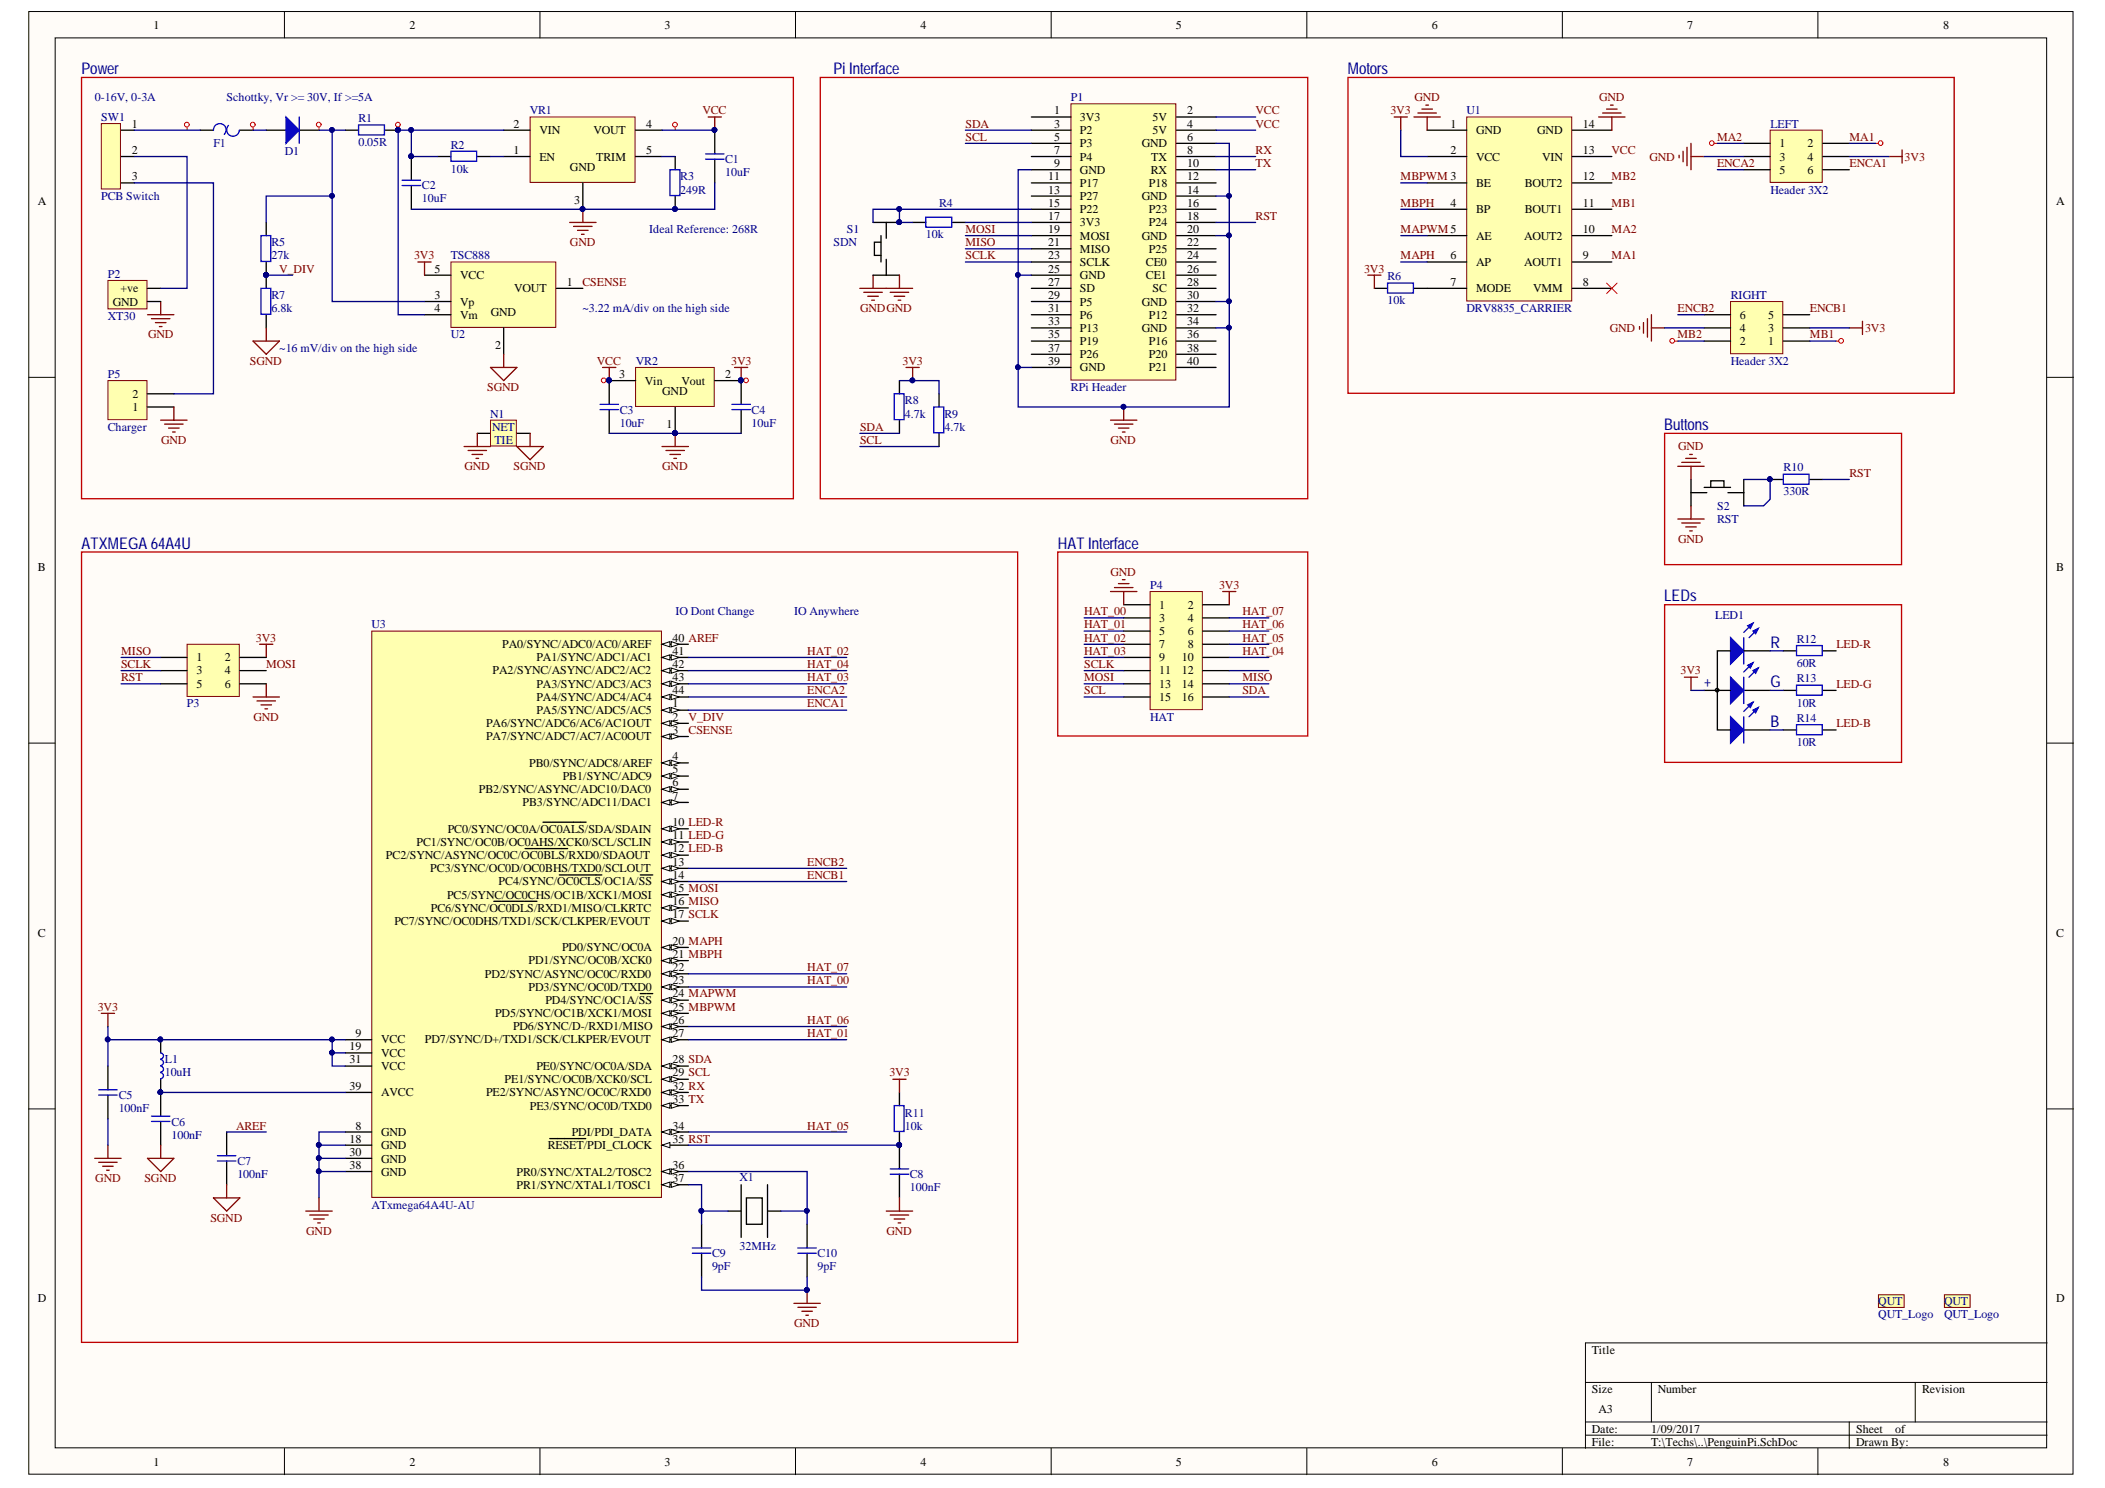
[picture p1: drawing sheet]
# Altium project PenguinPi.PrjPcb
1 sheet, 47 parts. Net scope: global (net labels, ports and power ports of the same name join across sheets).
Board file: PenguinPi.PcbDoc

## Sheet PenguinPi.SchDoc: PenguinPi v2
size A3; DrawnBy: Steven Bulmer; PageSetup: Record=PageOptions¦CenterHorizontal=True¦CenterVertical=True¦PrintScale=1.01¦XCorrection=1.00¦YCorrection=1.00¦PrintKind=1¦BorderSize=5000000¦LeftOffset=0¦BottomOffset=0¦Orientation=2¦PaperLength=1000¦PaperWidth=1000¦Scale=100¦PaperSource=7¦PrintQuality=600¦MediaType=1¦DitherType=10¦PrintScaleMode=1¦PaperKind=A3 (297 x 420mm)¦PaperIndex=8

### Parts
C1  value 10uF  [CAPC2012X07N]  (hidden comment: CAP SMD)
C2  value 10uF  [CAPC2012X07N]  (hidden comment: CAP SMD)
C3  value 10uF  [CAPC2012X07N]  (hidden comment: CAP SMD)
C4  value 10uF  [CAPC2012X07N]  (hidden comment: CAP SMD)
C5  value 100nF  [CAPC2012X07N]  (hidden comment: CAP SMD)
C6  value 100nF  [CAPC2012X07N]  (hidden comment: CAP SMD)
C7  value 100nF  [CAPC2012X07N]  (hidden comment: CAP SMD)
C8  value 100nF  [CAPC2012X07N]  (hidden comment: CAP SMD)
C9  value 9pF  [CAPC2012X07N]  (hidden comment: CAP SMD)
C10  value 9pF  [CAPC2012X07N]  (hidden comment: CAP SMD)
D1  SMD DIODE  [SODFL470X110-2N]  (value not drawn)
F1  RGEF250  [MF-MSMF250/16X-2]  (value not drawn)
L1  value 10uH  [CM322522]  (hidden comment: INDUCTOR SMD)
LED1  RGB SMD  [RGB SMD]  (value not drawn)
LEFT  Header 3X2  [HDR2X3]
LG1  QUT_Logo  [QUT_Logo]  (no BOM)
LG2  QUT_Logo  [QUT_Logo]  (no BOM)
N1  NETTIE  [NETTIE-SMD-5mil]  (value not drawn)  (net tie, no BOM)
P1  RPi Header  [RPI 2 Header]
P2  XT30  [XT30 - PCB mount]
P3  Header 3x2  [Header 3x2 nonstandard]  (value not drawn)
P4  HAT  [HDR2X8]
P5  Charger  [HDR1X2]
R1  value 0.05R  [RESC3216X06M]  (hidden comment: RES SMD)
R2  value 10k  [RESC2012X07N]  (hidden comment: RES SMD)
R3  value 249R  [RESC2012X07N]  (hidden comment: RES SMD)
R4  value 10k  [RESC2012X07N]  (hidden comment: RES SMD)
R5  value 27k  [RESC2012X07N]  (hidden comment: RES SMD)
R6  value 10k  [RESC2012X07N]  (hidden comment: RES SMD)
R7  value 6.8k  [RESC2012X07N]  (hidden comment: RES SMD)
R8  value 4.7k  [RESC2012X07N]  (hidden comment: RES SMD)
R9  value 4.7k  [RESC2012X07N]  (hidden comment: RES SMD)
R10  value 330R  [RESC2012X07N]  (hidden comment: RES SMD)
R11  value 10k  [RESC2012X07N]  (hidden comment: RES SMD)
R12  value 60R  [RESC2012X07N]  (hidden comment: RES SMD)
R13  value 10R  [RESC2012X07N]  (hidden comment: RES SMD)
R14  value 10R  [RESC2012X07N]  (hidden comment: RES SMD)
RIGHT  Header 3X2  [HDR2X3]
S1  SDN  [E-SWITCH-TL3342]
S2  RST  [E-SWITCH-TL3342]
SW1  PCB Switch  [PCB Switch]
U1  DRV8835_CARRIER  [DRV8835_CARRIER]
U2  TSC888  [SOT95P280X145-5N]
U3  ATxmega64A4U-AU  [44A_L]
VR1  MURATA_OKR-T3-W12C  [MURATA_OKR-Tn]  (value not drawn)
VR2  3V3 LDO  [SOT230P700X180-4N]  (value not drawn)
X1  32MHz  [XTAL AV Series]

### Blocks framed on the sheet
Power: C1-C4 D1 F1 N1 P2 P5 R1-R3 R5 R7 SW1 U2 VR1 VR2
Pi Interface: P1 R4 R8 R9 S1
Motors: LEFT R6 RIGHT U1
Buttons: R10 S2
ATXMEGA 64A4U: C5-C10 L1 P3 R11 U3 X1
HAT Interface: P4
LEDs: LED1 R12-R14

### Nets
3V3: C4.2(K) C5.2(K) L1.1(Anode) LED1.4(A) LEFT.4 P3.2 P4.2 R6.1 R8.2 R9.2 R11.2 RIGHT.3 U1.2(VCC) U2.5(VCC) U3.9(VCC) U3.19(VCC) U3.31(VCC) VR2.2(Vout)
GND: C1.1(A) C2.1(A) C3.1(A) C4.1(A) C5.1(A) C8.1(A) C9.1(A) C10.1(A) LEFT.3 N1.1 P1.6(GND) P1.9(GND) P1.14(GND) P1.20(GND) P1.25(GND) P1.30(GND) P1.34(GND) P1.39(GND) P2.1(GND) P3.6 P4.1 P5.1 R3.1 RIGHT.4 S1.3(B') S1.4(B) S2.1(A) S2.2(A') U1.1(GND) U1.14(GND) U3.8(GND) U3.18(GND) U3.30(GND) U3.38(GND) VR1.3(GND) VR2.1(GND)
SGND: C6.1(A) C7.1(A) N1.2 R7.1 U2.2(GND)
VCC: C1.2(K) C3.2(K) P1.2(5V) P1.4(5V) U1.13(VIN) VR1.4(VOUT) VR2.3(Vin)
VIN: C2.2(K) R1.2 R2.2 U2.4(Vm) VR1.2(VIN)
AREF: C7.2(K) U3.40(PA0/SYNC/ADC0/AC0/AREF)
CSENSE: U2.1(VOUT) U3.3(PA7/SYNC/ADC7/AC7/AC0OUT)
ENCA1: LEFT.6 U3.1(PA5/SYNC/ADC5/AC5)
ENCA2: LEFT.5 U3.44(PA4/SYNC/ADC4/AC4)
ENCB1: RIGHT.5 U3.14(PC4/SYNC/~{OC0CLS}/OC1A/~{SS})
ENCB2: RIGHT.6 U3.13(PC3/SYNC/OC0D/OC0BHS/TXD0/SCLOUT)
HAT_00: P4.3 U3.23(PD3/SYNC/OC0D/TXD0)
HAT_01: P4.5 U3.27(PD7/SYNC/D+/TXD1/SCK/CLKPER/EVOUT)
HAT_02: P4.7 U3.41(PA1/SYNC/ADC1/AC1)
HAT_03: P4.9 U3.43(PA3/SYNC/ADC3/AC3)
HAT_04: P4.10 U3.42(PA2/SYNC/ASYNC/ADC2/AC2)
HAT_05: P4.8 U3.34(PDI/PDI_DATA)
HAT_06: P4.6 U3.26(PD6/SYNC/D-/RXD1/MISO)
HAT_07: P4.4 U3.22(PD2/SYNC/ASYNC/OC0C/RXD0)
LED-B: R14.2 U3.12(PC2/SYNC/ASYNC/OC0C/~{OC0BLS}/RXD0/SDAOUT)
LED-G: R13.2 U3.11(PC1/SYNC/OC0B/OC0AHS/XCK0/SCL/SCLIN)
LED-R: R12.2 U3.10(PC0/SYNC/OC0A/~{OC0ALS}/SDA/SDAIN)
MA1: LEFT.2 U1.9(AOUT1)
MA2: LEFT.1 U1.10(AOUT2)
MAPH: U1.6(AP) U3.20(PD0/SYNC/OC0A)
MAPWM: U1.5(AE) U3.24(PD4/SYNC/OC1A/~{SS})
MB1: RIGHT.1 U1.11(BOUT1)
MB2: RIGHT.2 U1.12(BOUT2)
MBPH: U1.4(BP) U3.21(PD1/SYNC/OC0B/XCK0)
MBPWM: U1.3(BE) U3.25(PD5/SYNC/OC1B/XCK1/MOSI)
MISO: P1.21(MISO) P3.1 P4.14 U3.16(PC6/SYNC/~{OC0DLS}/RXD1/MISO/CLKRTC)
MOSI: P1.19(MOSI) P3.4 P4.13 U3.15(PC5/SYNC/OC0CHS/OC1B/XCK1/MOSI)
RST: C8.2(K) P1.18(P24) P3.5 R10.2 R11.1 U3.35(~{RESET}/PDI_CLOCK)
RX: P1.8(TX) U3.32(PE2/SYNC/ASYNC/OC0C/RXD0)
SCL: P1.5(P3) P4.15 R9.1 U3.29(PE1/SYNC/OC0B/XCK0/SCL)
SCLK: P1.23(SCLK) P3.3 P4.11 U3.17(PC7/SYNC/OC0DHS/TXD1/SCK/CLKPER/EVOUT)
SDA: P1.3(P2) P4.16 R8.1 U3.28(PE0/SYNC/OC0A/SDA)
TX: P1.10(RX) U3.33(PE3/SYNC/OC0D/TXD0)
V_DIV: R5.1 R7.2 U3.2(PA6/SYNC/ADC6/AC6/AC1OUT)
NetC6_2: C6.2(K) L1.2(Cathode) U3.39(AVCC)
NetC9_2: C9.2(K) U3.37(PR1/SYNC/XTAL1/TOSC1) X1.2
NetC10_2: C10.2(K) U3.36(PR0/SYNC/XTAL2/TOSC2) X1.1
NetD1_1: D1.1 F1.2
NetD1_2: D1.2 R1.1 R5.2 U2.3(Vp)
NetF1_1: F1.1 SW1.1
NetLED1_1: LED1.1(K-R) R12.1
NetLED1_2: LED1.2(K-G) R13.1
NetLED1_3: LED1.3(K-B) R14.1
NetP1_15: P1.15(P22) R4.1 S1.1(A) S1.2(A')
NetP1_17: P1.17(3V3) R4.2
NetP2_2: P2.2(+ve) SW1.2
NetP5_2: P5.2 SW1.3
NetR2_1: R2.1 VR1.1(EN)
NetR3_2: R3.2 VR1.5(TRIM)
NetR6_2: R6.2 U1.7(MODE)
NetR10_1: R10.1 S2.3(B') S2.4(B)

Not connected (* = marked no-connect by the designer): P1 1(3V3) 7(P4) 11(P17) 12(P18) 13(P27) 16(P23) 22(P25) 24(CE0) 26(CE1) 27(SD) 28(SC) 29(P5) 31(P6) 32(P12) 33(P13) 35(P19) 36(P16) 37(P26) 38(P20) 40(P21); P4 12; U1 8(VMM)*; U3 4(PB0/SYNC/ADC8/AREF) 5(PB1/SYNC/ADC9) 6(PB2/SYNC/ASYNC/ADC10/DAC0) 7(PB3/SYNC/ADC11/DAC1)

### Layout directives
net class Power: 3V3, MA1, MA2, MB1, MB2, NetD1_1, NetD1_2, NetF1_1, VCC, VIN

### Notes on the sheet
- (near SW1) 0-16V, 0-3A
- Schottky, Vr >= 30V, If >=5A
- Ideal Reference: 268R
- (near U2) ~3.22 mA/div on the high side
- 6 mV/div on the high side
- (near U3) IO Dont Change
- IO Anywhere
